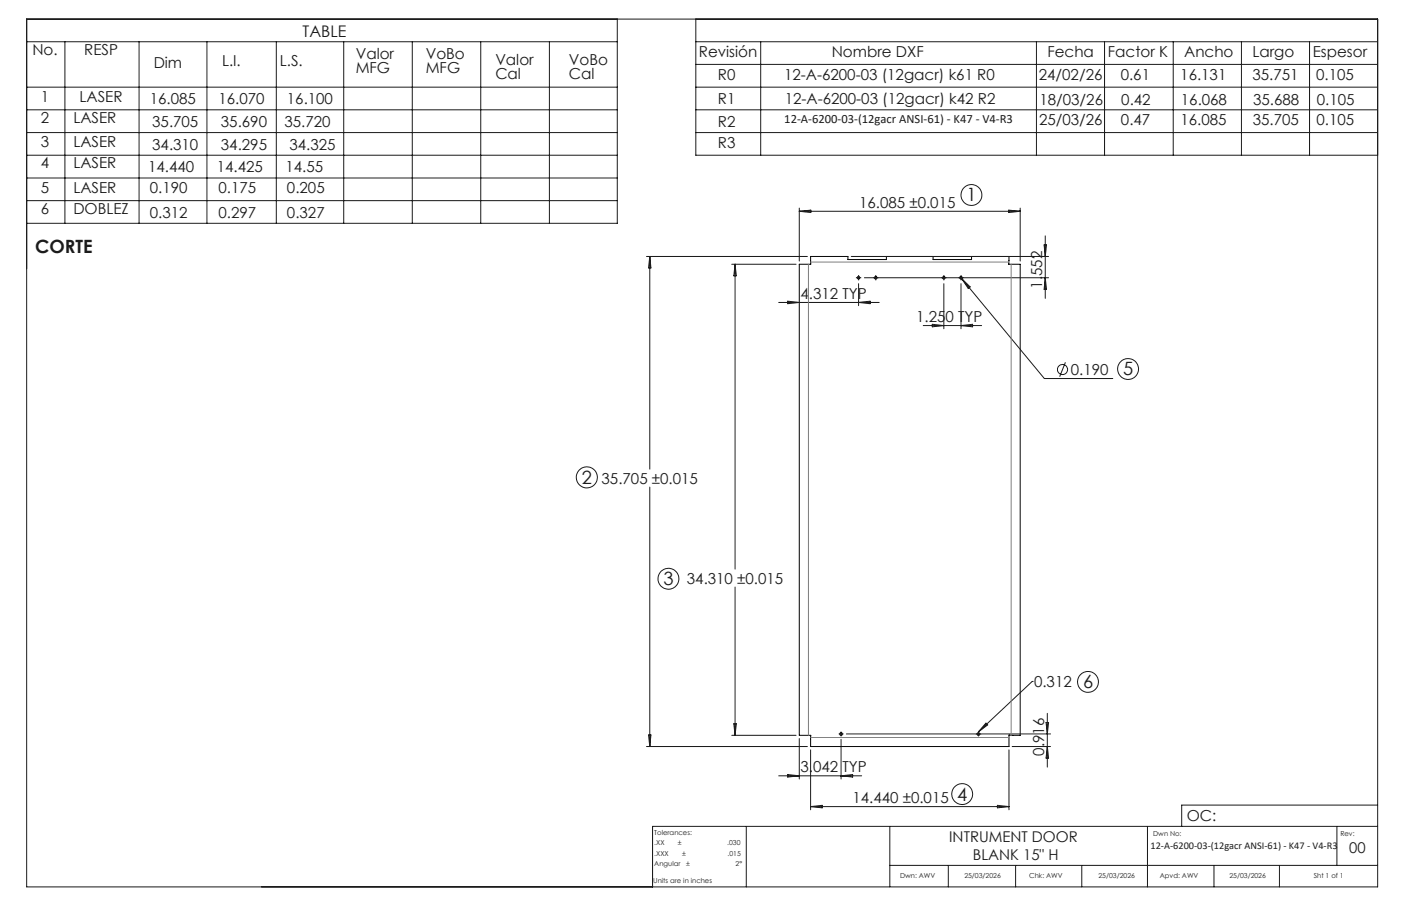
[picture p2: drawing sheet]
<svg xmlns="http://www.w3.org/2000/svg" width="432mm" height="279mm" viewBox="0 0 432 279" stroke-linecap="round" stroke-linejoin="round" font-family="sans-serif">
<g fill="none" stroke="#000" stroke-width=".31">
<path d="M246.3 81.5h3.6l-.1-2.4h11.5v.9h11.9v-.9h14.4v.9h11.8v-.9h11.6l-.1 2.4h3.5v145.3l-3.4-.1v3.5h-61.2l.1-3.4h-3.6z"/>
<circle cx="264.6" cy="85.7" r=".4"/>
<circle cx="269.9" cy="85.7" r=".4"/>
<circle cx="290.9" cy="85.7" r=".4"/>
<circle cx="296.2" cy="85.7" r=".4"/>
<circle cx="259.2" cy="226.4" r=".42"/>
<circle cx="301.6" cy="226.4" r=".42"/>
</g>
<g fill="none" stroke="#191924" stroke-width=".31">
<path d="M8.2 5.9h416.4v267.6h-416.4zM8.2 12.9h182.1M20 12.9v56M42.9 12.9v56M63.8 12.9v56M85.2 12.9v56M105.9 12.9v56M127.1 12.9v56M148.2 12.9v56M169.3 12.9v56M190.3 5.9v63h-182.1M214.5 12.9h210.1"/>
<path d="M214.5 5.9v42h210.1M214.5 19.9h210.1M234.5 12.9v35M319.4 12.9v35M340.4 12.9v35M361.6 12.9v35M382.6 12.9v35M403.6 12.9v35M8.2 26.9h182.1M8.2 33.9h182.1M214.5 26.9h210.1M214.5 33.9h210.1"/>
<path d="M8.2 40.9h182.1M8.2 47.9h182.1M8.2 54.9h182.1M214.5 40.9h210.1M8.2 61.9h182.1M199.2 79.1h49.6M200.3 79.1v65.6M200.3 79.1l.3 3.5h-.7zM246.3 64.2v16.3M246.3 65.2h68.1M246.3 65.2l3.6-.4v.7zM262.4 79.1h60.8"/>
<path d="M310.9 64.8l3.5 .4-3.5 .3zM314.4 64.2v16.3M321.8 75.5h.7l-.3 3.6zM322.2 72.7v19.3M225.5 81.5h19.9M226.6 81.5v94M226.6 81.5l.3 3.6h-.7zM240 93.3h31M242.8 92.9l3.5 .4-3.5 .4zM264.2 85.7h.8M264.6 85.2v.9M264.6 87.5v6.8"/>
<path d="M264.6 93.3l3.6-.4v.8zM266.4 85.7h56.8M269.9 85.2v.9M290.9 85.2v.9M290.9 87.5v13.9M295.9 85.3l.5 .7M296.2 85.2v.9M296.2 87.5v13.9M296.4 86l25.5 30.7h21.1M296.4 86l2.6 2.5-.6 .4zM322.2 85.7l.3 3.5h-.7zM284.6 100.4h17.9"/>
<path d="M287.3 100l3.6 .4-3.6 .4zM296.2 100.4l3.6-.4v.8zM328.4 111.7l-1.8 4.5M200.3 150.2v80M226.6 181v45.8M318.1 210.1h.1M318.1 210.1l-16.5 15.6M322.8 220v16.6M199.2 230.2h49.6M199.9 226.7h.7l-.3 3.5zM225.5 226.8h19.9M226.2 223.2h.7l-.3 3.6z"/>
<path d="M240 239.3h25.6M242.8 238.9l3.5 .4-3.5 .3zM246.3 227.8v12.4M249.8 231.2v18.5M258.6 226.3h1.3M259.2 225.7v1.3M259.2 228v12.2M259.2 239.3l3.6-.4v.7zM260.9 226.3h62.9M301.6 225.7v1.3M303.9 223l.5 .6-2.8 2.1zM311 231.2v18.5"/>
<path d="M312 230.2h11.8M322.4 222.8h.8l-.4 3.5zM322.8 230.2l.4 3.6h-.8zM230 254.8v18.7M249.8 248.7h61.2M249.8 248.7l3.6-.3v.7zM274.2 254.8v18.7M307.4 248.4l3.6 .3-3.6 .4zM353.7 254.8v18.7M412 254.8v12.1M424.6 254.8h-223.5v18.7M424.6 248.3h-60.4v6.5"/>
<path d="M274.2 266.9h150.4M292.3 266.9v6.6M313 266.9v6.6M333.4 266.9v6.6M374.2 266.9v6.6M394.3 266.9v6.6"/>
<circle cx="299.4" cy="60.1" r="3.2"/>
<circle cx="327.5" cy="114" r="1.56"/>
<circle cx="347.7" cy="113.8" r="3.2"/>
<circle cx="180.9" cy="147.2" r="3.3"/>
<circle cx="206" cy="178.5" r="3.2"/>
<circle cx="335.3" cy="210.3" r="3.2"/>
<circle cx="296.6" cy="244.9" r="3.2"/>
</g>
<g fill="none" stroke="#191924" stroke-width=".31" stroke-dasharray="15.2 1.3 1.3 1.3" stroke-linecap="butt">
<path d="M264.2 85.6h-.4M264.6 86.1v.4M264.6 85.2v-.4M265 85.6h.4M269.5 85.6h-.4M269.9 86.1v.4M269.9 85.2v-.4M270.3 85.6h.4M290.5 85.6h-.4M290.9 86.1v.4M290.9 85.2v-.4M291.3 85.6h.4"/>
<path d="M295.8 85.6h-.4M296.2 86.1v.4M296.2 85.2v-.4M296.6 85.6h.4"/>
</g>
<path d="M249.2 81.5v145.3M249.9 80.8h61M311.6 81.5v145.2M249.9 227.4h61.1" fill="none" stroke="#808080" stroke-width=".31"/>
<path d="M303.9 223l.5 .6-2.8 2.1z" fill="#191924"/>
<g font-size="5.6" fill="#191924">
<text x="297.9" y="62.1">1</text>
<text x="10.8" y="77.9">CORTE</text>
<text x="346.2" y="115.8">5</text>
<text x="179.4" y="149.2">2</text>
<text x="204.5" y="180.4">3</text>
<text x="333.8" y="212.3">6</text>
<text x="295" y="246.9">4</text>
</g>
<text font-size="4.9" fill="#191924" x="93.3" y="11.4">TABLE</text>
<g font-size="4.7" fill="#191924">
<text x="10" y="17">No.</text>
<text x="26" y="17">RESP</text>
<text x="215.4" y="17.6">Revisión</text>
<text x="256.3" y="17.6">Nombre DXF</text>
<text x="322.8" y="17.5">Fecha</text>
<text x="341.5" y="17.5">Factor K</text>
<text x="365" y="17.5">Ancho</text>
<text x="386" y="17.5">Largo</text>
<text x="404.6" y="17.5">Espesor</text>
<text x="47.4" y="20.9">Dim</text>
<text x="68.4" y="20.4">L.I.</text>
<text x="86.3" y="20.4">L.S.</text>
<text x="109.6" y="18.1">Valor</text>
<text x="109.6" y="22.6">MFG</text>
<text x="131.2" y="18.1">VoBo</text>
<text x="131.2" y="22.6">MFG</text>
<text x="152.7" y="20">Valor</text>
<text x="175.3" y="20">VoBo</text>
<text x="152.7" y="24.5">Cal</text>
<text x="175.3" y="24.5">Cal</text>
<text x="221.3" y="24.6">R0</text>
<text x="241.7" y="24.6">12-A-6200-03 (12gacr) k61 R0</text>
<text x="320.2" y="24.7">24/02/26</text>
<text x="345.4" y="24.7">0.61</text>
<text x="363.8" y="24.7">16.131</text>
<text x="386" y="24.7">35.751</text>
<text x="405.7" y="24.7">0.105</text>
<text x="12.6" y="31.3">1</text>
<text x="24.5" y="31.3">LASER</text>
<text x="46.1" y="32">16.085</text>
<text x="67.3" y="32">16.070</text>
<text x="88.4" y="32">16.100</text>
<text x="221.3" y="32.1">R1</text>
<text x="241.8" y="32.1">12-A-6200-03 (12gacr) k42 R2</text>
<text x="320.4" y="32.3">18/03/26</text>
<text x="345.6" y="32.3">0.42</text>
<text x="364" y="32.3">16.068</text>
<text x="386.2" y="32.3">35.688</text>
<text x="405.9" y="32.3">0.105</text>
<text x="12.6" y="38">2</text>
<text x="22.6" y="38">LASER</text>
<text x="46.9" y="39.2">35.705</text>
<text x="68.1" y="39.2">35.690</text>
<text x="87.6" y="39.2">35.720</text>
<text x="221.3" y="39.1">R2</text>
<text x="320.3" y="38.7">25/03/26</text>
<text x="345.5" y="38.7">0.47</text>
<text x="363.9" y="38.7">16.085</text>
<text x="386.1" y="38.7">35.705</text>
<text x="405.7" y="38.7">0.105</text>
<text x="12.6" y="45.4">3</text>
<text x="22.6" y="45.4">LASER</text>
<text x="46.9" y="46.1">34.310</text>
<text x="68.1" y="46.1">34.295</text>
<text x="89.2" y="46.1">34.325</text>
<text x="221.3" y="45.8">R3</text>
<text x="12.6" y="51.9">4</text>
<text x="22.6" y="51.9">LASER</text>
<text x="45.7" y="53.2">14.440</text>
<text x="66.8" y="53.2">14.425</text>
<text x="88" y="53.2">14.55</text>
<text x="12.6" y="59.5">5</text>
<text x="22.6" y="59.5">LASER</text>
<text x="46.2" y="59.6">0.190</text>
<text x="67.3" y="59.6">0.175</text>
<text x="88.5" y="59.6">0.205</text>
<text x="264.8" y="64.1">16.085 ±0.015</text>
<text x="12.6" y="66.1">6</text>
<text x="22.6" y="66.1">DOBLEZ</text>
<text x="46.2" y="67.1">0.312</text>
<text x="67.3" y="67.1">0.297</text>
<text x="88.5" y="67.1">0.327</text>
<text x="321.2" y="89" transform="rotate(-90 321.2 89)">1.552</text>
<text x="246.7" y="92.2">4.312 TYP</text>
<text x="282.4" y="99.4">1.250 TYP</text>
<text x="330.1" y="115.7">0.190</text>
<text x="185.4" y="149.2">35.705 ±0.015</text>
<text x="211.7" y="180">34.310 ±0.015</text>
<text x="318.7" y="211.9">0.312</text>
<text x="321.8" y="233" transform="rotate(-90 321.8 233)">0.916</text>
<text x="246.7" y="238.2">3.042 TYP</text>
<text x="262.7" y="247.7">14.440 ±0.015</text>
<text x="365.8" y="253.1">OC:</text>
</g>
<g font-size="4.6" fill="#191924">
<text x="292.6" y="259.6">INTRUMENT DOOR</text>
<text x="415.9" y="263">00</text>
<text x="299.8" y="265.2">BLANK 15&quot; H</text>
</g>
<text font-size="3.9" fill="#191924" x="241.7" y="37.9">12-A-6200-03-(12gacr ANSI-61) - K47 - V4-R3</text>
<text font-size="3.2" fill="#191924" x="354.6" y="261.8">12-A-6200-03-(12gacr ANSI-61) - K47 - V4-R3</text>
<g font-size="2.1" fill="#191924">
<text x="201.7" y="257.6">Tolerances:</text>
<text x="355.4" y="257.8">Dwn No:</text>
<text x="413.1" y="257.8">Rev:</text>
<text x="201.7" y="260.7">.XX</text>
<text x="201.7" y="263.9">.XXX</text>
<text x="208.9" y="260.7">±</text>
<text x="210.2" y="263.9">±</text>
<text x="224.1" y="260.7">.030</text>
<text x="224.3" y="263.9">.015</text>
<text x="201.7" y="267">Angular</text>
<text x="211.5" y="267">±</text>
<text x="226.7" y="267">2°</text>
<text x="201.3" y="272.3">Units are in inches</text>
<text x="277.4" y="270.7">Dwn: AWV</text>
<text x="297.2" y="270.7">25/03/2026</text>
<text x="317.2" y="270.7">Chk: AWV</text>
<text x="338.6" y="270.7">25/03/2026</text>
<text x="357.5" y="270.7">Apvd: AWV</text>
<text x="378.9" y="270.7">25/03/2026</text>
<text x="404.9" y="270.7">Sht 1 of 1</text>
</g>
</svg>
